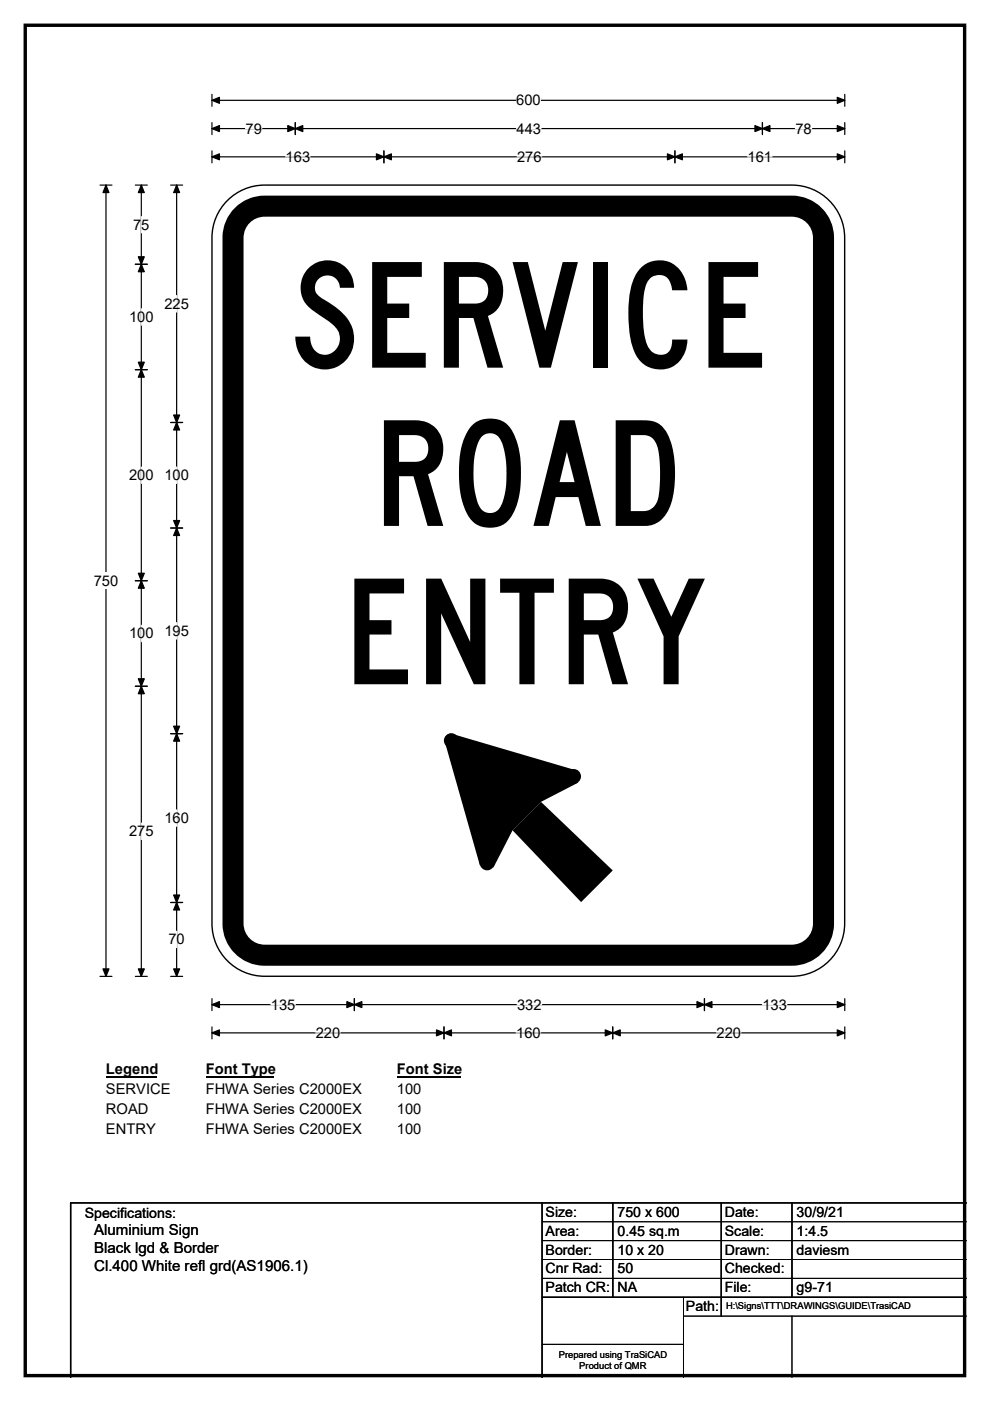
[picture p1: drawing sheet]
<svg xmlns="http://www.w3.org/2000/svg" width="210mm" height="297mm" viewBox="0 0 210 297" stroke-linecap="round" stroke-linejoin="round" font-family="sans-serif">
<path d="M5.4 5.4h199.2v286.3h-199.2z" fill="none" stroke="#000" stroke-width=".72"/>
<path d="M45 21.3h134.2M45 20v2.5M179.2 20v2.5" fill="none" stroke="#000" stroke-width=".25"/>
<path d="M45 21.3l1.5-.7v1.3zM177.6 20.6l1.6 .7-1.6 .6z" fill="#000" stroke="#000" stroke-width=".25"/>
<path d="M109.5 19.5h5.2v3.5h-5.2z" fill="#fff"/>
<g fill="none" stroke="#000" stroke-width=".25">
<path d="M21.2 39.2h2.5M22.5 39.2v167.8M45 27.3h134.2M45 26v2.5M45 32v2.5M45 33.3h134.2M62.6 26v2.5M81.4 32v2.5M143.2 32v2.5M161.7 26v2.5M179.2 26v2.5M179.2 32v2.5"/>
<path d="M21.2 207h2.5M45 211.7v2.6M45 217.7v2.6M45 213h134.2M45 219h134.2M75.2 211.7v2.6M94.2 217.7v2.6M130 217.7v2.6M149.4 211.7v2.6M179.2 217.7v2.6M179.2 211.7v2.6"/>
</g>
<g fill="#000" stroke="#000" stroke-width=".25">
<path d="M22.5 39.2l.6 1.6h-1.3zM45 27.3l1.5-.7v1.3zM45 33.3l1.5-.7v1.3zM62.6 27.3l1.6-.7v1.3zM61 26.6l1.6 .7-1.6 .6zM81.4 33.3l1.6-.7v1.3zM79.8 32.6l1.6 .7-1.6 .6zM141.6 32.6l1.6 .7-1.6 .6zM143.2 33.3l1.5-.7v1.3zM160.1 26.6l1.6 .7-1.6 .6zM161.7 27.3l1.6-.7v1.3zM177.6 26.6l1.6 .7-1.6 .6z"/>
<path d="M177.6 32.6l1.6 .7-1.6 .6zM21.8 205.4h1.3l-.6 1.6zM45 213l1.5-.6v1.2zM45 219l1.5-.6v1.2zM75.2 213l1.6-.6v1.2zM73.6 212.4l1.6 .6-1.6 .6zM94.2 219l1.6-.6v1.2zM92.6 218.4l1.6 .6-1.6 .6zM128.4 218.4l1.6 .6-1.6 .6zM130 219l1.6-.6v1.2zM147.8 212.4l1.6 .6-1.6 .6zM149.4 213l1.6-.6v1.2z"/>
<path d="M177.6 212.4l1.6 .6-1.6 .6zM177.6 218.4l1.6 .6-1.6 .6z"/>
</g>
<path d="M52.1 27.3h3.4M60.6 33.3h5.2M109.6 27.3h5.2M109.7 33.3h5.2M158.6 33.3h5.2M168.7 27.3h3.5M57.4 213h5.3M67 219h5.2M109.5 219h5.2M109.7 213h5.2M152 219h5.2M161.7 213h5.2" fill="none" stroke="#fff" stroke-width=".25"/>
<path d="M19.9 121.4h5.2v3.5h-5.2z" fill="#fff"/>
<g fill="none" stroke="#000" stroke-width=".25">
<path d="M28.7 39.2h2.5M30 39.2v167.8M36.2 39.2h2.5M37.5 39.2v167.8M28.7 56h2.5M28.7 78.4h2.5M36.2 89.6h2.5M36.2 112h2.5M28.7 123.1h2.5M28.7 145.5h2.5M36.2 155.6h2.5M36.2 191.3h2.5"/>
<path d="M28.7 207h2.5M36.2 207h2.5"/>
</g>
<g fill="#000" stroke="#000" stroke-width=".25">
<path d="M30 39.2l.6 1.6h-1.3zM37.5 39.2l.6 1.6h-1.3zM30 56l.6 1.6h-1.3zM29.3 54.4h1.3l-.6 1.6zM29.3 76.8h1.3l-.6 1.6zM30 78.4l.6 1.6h-1.3zM37.5 89.6l.6 1.6h-1.3zM36.8 88h1.3l-.6 1.6zM36.8 110.4h1.3l-.6 1.6zM37.5 112l.6 1.5h-1.3zM29.3 121.5h1.3l-.6 1.6zM30 123.1l.6 1.6h-1.3z"/>
<path d="M29.3 143.9h1.3l-.6 1.6zM30 145.5l.6 1.6h-1.3zM36.8 154h1.3l-.6 1.6zM37.5 155.6l.6 1.5h-1.3zM36.8 189.8h1.3l-.6 1.5zM37.5 191.3l.6 1.6h-1.3zM29.3 205.4h1.3l-.6 1.6zM36.8 205.4h1.3l-.6 1.6z"/>
</g>
<path d="M30 45.9v3.5M30 65.4v3.6M37.5 62.7v3.5M30 99v3.5M37.5 99v3.5M30 132.6v3.5M37.5 132v3.5M30 174.5v3.5M37.5 171.7v3.5M37.5 197.4v3.5" fill="none" stroke="#fff" stroke-width=".25"/>
<path d="M22.5 225h10.7v3.5h-10.7z" fill="#fff"/>
<path d="M22.5 228.3h10.7" fill="none" stroke="#000" stroke-width=".32"/>
<path d="M43.6 225h14.4v3.5h-14.4z" fill="#fff"/>
<path d="M43.6 228.3h14.4" fill="none" stroke="#000" stroke-width=".32"/>
<path d="M84.2 225h13.4v3.5h-13.4z" fill="#fff"/>
<path d="M84.2 228.3h13.4" fill="none" stroke="#000" stroke-width=".32"/>
<g fill="#fff">
<path d="M22.5 229.2h13.6v3.5h-13.6z"/>
<path d="M43.6 229.2h33.1v3.5h-33.1z"/>
<path d="M84.2 229.2h5.2v3.5h-5.2z"/>
<path d="M22.5 233.4h9v3.5h-9z"/>
<path d="M43.6 233.4h33.1v3.5h-33.1z"/>
<path d="M84.2 233.4h5.2v3.5h-5.2z"/>
<path d="M22.5 237.6h10.5v3.4h-10.5z"/>
<path d="M43.6 237.6h33.1v3.4h-33.1z"/>
<path d="M84.2 237.6h5.2v3.4h-5.2z"/>
</g>
<path d="M48.2 42.5a11.1 11.1 0 0 1 7.9-3.3h111.9a11.2 11.2 0 0 1 11.2 11.2v145.4a11.2 11.2 0 0 1-11.2 11.2h-111.9a11.2 11.2 0 0 1-11.1-11.2v-145.4a11.1 11.1 0 0 1 3.2-7.9z" fill-rule="evenodd" fill="#fff" stroke="#fff" stroke-width=".21"/>
<path d="M51.7 45.3a6.7 6.7 0 0 1 4.4-1.6h111.9a6.7 6.7 0 0 1 6.7 6.7v145.4a6.7 6.7 0 0 1-6.7 6.7h-111.9a6.7 6.7 0 0 1-6.7-6.7v-145.4a6.7 6.7 0 0 1 2.3-5.1z" fill="none" stroke="#000" stroke-width="4.5"/>
<path d="M48.2 42.5a11.1 11.1 0 0 1 7.9-3.3h111.9a11.2 11.2 0 0 1 11.2 11.2v145.4a11.2 11.2 0 0 1-11.2 11.2h-111.9a11.2 11.2 0 0 1-11.1-11.2v-145.4a11.1 11.1 0 0 1 3.2-7.9zM115 255v37M130 255v20M153 255v24M168 255v20M205 255h-190v37M115 275h90" fill="none" stroke="#000" stroke-width=".3"/>
<g fill="#000">
<path d="M108.7 176l6-6 15.3 14.6-6.7 6.7z"/>
<path d="M96.2 155.7l25.9 7.6 .5 2.7-7.9 4-6 6-4 7.9-2.9-.5-7.4-25.9z" fill-rule="evenodd"/>
<circle cx="95.7" cy="157" r="1.57"/>
<circle cx="121.7" cy="164.6" r="1.57"/>
<circle cx="103.3" cy="183" r="1.57"/>
</g>
<path d="M115 259h90M115 263h90M115 267h90M115 271h90M145 279h60M145 275v17M168 279v13M115 285h30" fill="none" stroke="#000" stroke-width=".21"/>
<g font-size="31.1">
<text x="61.3" y="78">SERVICE</text>
<text x="79" y="111.5">ROAD</text>
<text x="72.7" y="145.1">ENTRY</text>
</g>
<g font-size="3.2">
<text x="20" y="261.9">Aluminium Sign</text>
<text x="20" y="265.7">Black lgd &amp; Border</text>
<text x="20" y="269.6">Cl.400 White refl grd(AS1906.1)</text>
</g>
<g font-size="3.1">
<text x="109.5" y="22.3">600</text>
<text x="52.1" y="28.3">79</text>
<text x="109.6" y="28.3">443</text>
<text x="168.7" y="28.3">78</text>
<text x="60.6" y="34.3">163</text>
<text x="109.7" y="34.3">276</text>
<text x="158.6" y="34.3">161</text>
<text x="28.2" y="48.7">75</text>
<text x="34.9" y="65.4">225</text>
<text x="27.4" y="68.2">100</text>
<text x="27.4" y="101.8">200</text>
<text x="34.9" y="101.8">100</text>
<text x="19.9" y="124.2">750</text>
<text x="27.4" y="135.4">100</text>
<text x="34.9" y="134.8">195</text>
<text x="27.4" y="177.3">275</text>
<text x="34.9" y="174.5">160</text>
<text x="35.7" y="200.2">70</text>
<text x="57.4" y="214.1">135</text>
<text x="109.7" y="214.1">332</text>
<text x="161.7" y="214.1">133</text>
<text x="67" y="220">220</text>
<text x="109.5" y="220">160</text>
<text x="152" y="220">220</text>
<text x="22.5" y="227.8">Legend</text>
<text x="43.6" y="227.8">Font Type</text>
<text x="84.2" y="227.8">Font Size</text>
<text x="22.5" y="232">SERVICE</text>
<text x="43.6" y="232">FHWA Series C2000EX</text>
<text x="84.2" y="232">100</text>
<text x="22.5" y="236.2">ROAD</text>
<text x="43.6" y="236.2">FHWA Series C2000EX</text>
<text x="84.2" y="236.2">100</text>
<text x="22.5" y="240.3">ENTRY</text>
<text x="43.6" y="240.3">FHWA Series C2000EX</text>
<text x="84.2" y="240.3">100</text>
</g>
<g font-size="3">
<text x="115.7" y="258">Size:</text>
<text x="131" y="258">750 x 600</text>
<text x="153.7" y="258">Date:</text>
<text x="169" y="258">30/9/21</text>
<text x="18" y="258.2">Specifications:</text>
<text x="115.7" y="262">Area:</text>
<text x="131" y="262">0.45 sq.m</text>
<text x="153.7" y="262">Scale:</text>
<text x="169" y="262">1:4.5</text>
<text x="115.7" y="266">Border:</text>
<text x="115.7" y="270">Cnr Rad:</text>
<text x="131" y="266">10 x 20</text>
<text x="131" y="270">50</text>
<text x="153.7" y="266">Drawn:</text>
<text x="153.7" y="270">Checked:</text>
<text x="169" y="266">daviesm</text>
<text x="115.7" y="274">Patch CR:</text>
<text x="131" y="274">NA</text>
<text x="153.7" y="274">File:</text>
<text x="169" y="274">g9-71</text>
<text x="145.5" y="278">Path:</text>
</g>
<g font-size="2">
<text x="154" y="277.6">H:\Signs\TTT\DRAWINGS\GUIDE\TrasiCAD</text>
<text x="118.5" y="287.8">Prepared using TraSiCAD</text>
<text x="122.9" y="290.2">Product of QMR</text>
</g>
</svg>
